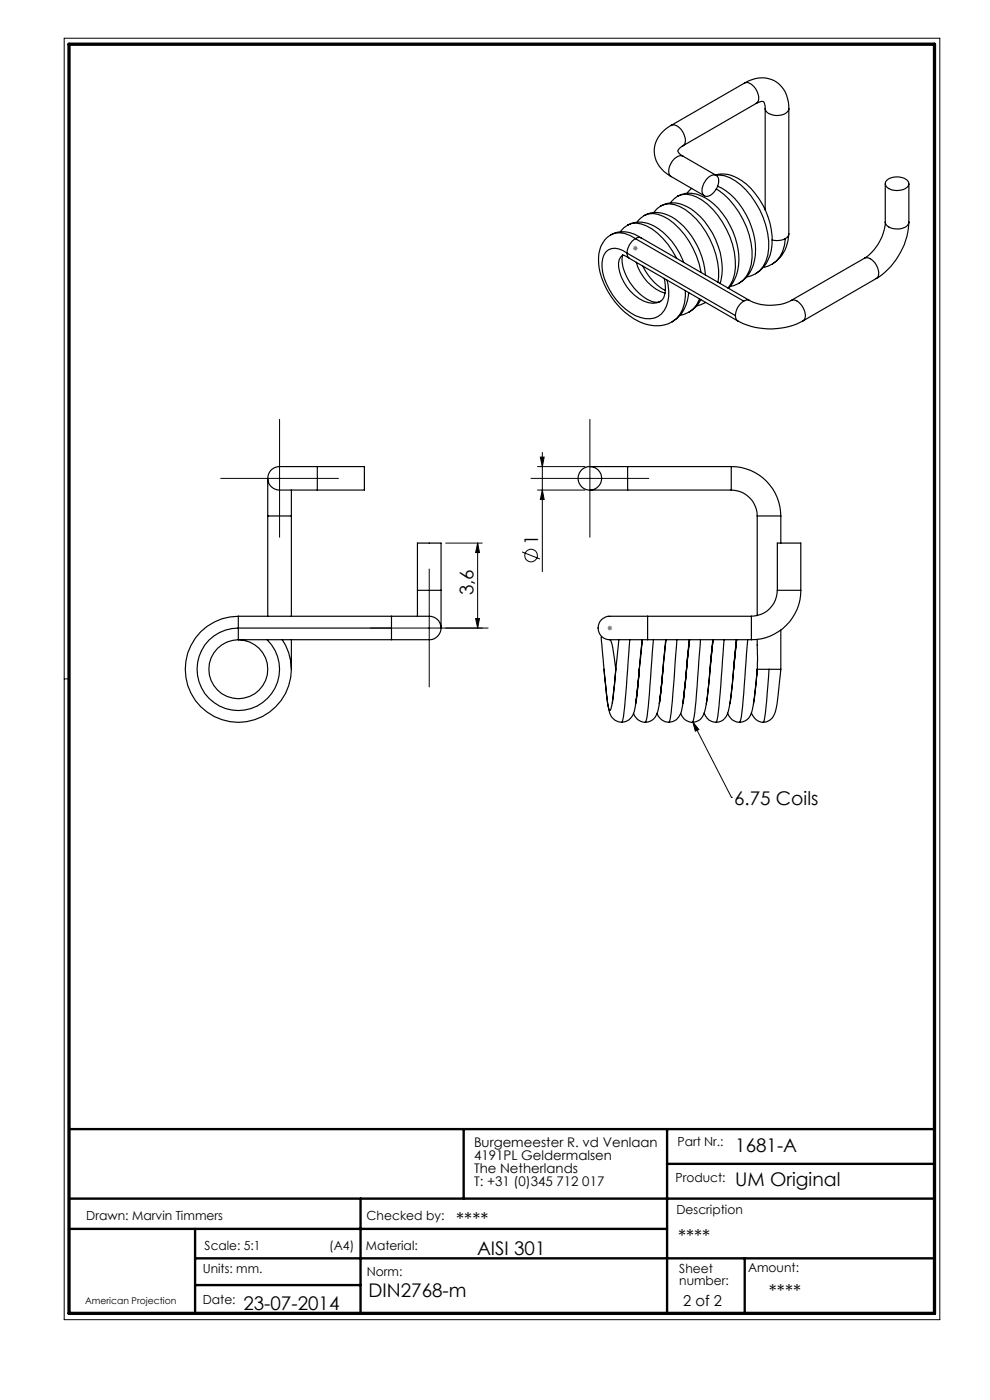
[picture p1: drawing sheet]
<svg xmlns="http://www.w3.org/2000/svg" width="210mm" height="297mm" viewBox="0 0 210 297" stroke-linecap="round" stroke-linejoin="round" font-family="sans-serif">
<g fill="none" stroke="#000" stroke-width=".21">
<path d="M13.6 8.1h185.8v271.9h-185.8zM59.3 89v25M114 99h10.1M114.6 97h.8l-.4 2zM115 96v25.3M125.1 89v25M46.8 101.5h25M94.5 115.2h7.8M101.3 115.2v18M101.3 115.2l.4 2h-.8zM110.7 117.1l3.8 1.5M112.6 101.5h25"/>
<path d="M114 104h10.1M115 104l.4 2h-.8zM78.6 133.2h24.9M91.1 120.7v25M100.9 131.2h.8l-.4 2zM14.6 144h-1M147 153.2l8.2 16M147 153.2l1.2 1.6-.7 .3zM155.2 169.2h.1"/>
<circle cx="112.6" cy="117.9" r="1.34"/>
</g>
<path d="M14.6 239.5h183.6M98.4 239.5v14.8M141.5 239.5v39.1M14.6 254.3h183.6M76.5 254.3v24.3M141.5 246.9h56.7M14.6 260.7h126.9M41.4 266.9h156.8M41.4 260.7v17.9M41.4 272.6h35.1M158 266.9v11.7" fill="none" stroke="#000" stroke-width=".5"/>
<path d="M14.6 9.4h183.6v269.2h-183.6z" fill="none" stroke="#000" stroke-width=".7"/>
<path d="M134.3 52.7h1M134.4 52.3l.7 .7M134.8 52.1v1.1M135.1 52.3l-.7 .7M128.9 133.2h1M129 132.9l.7 .7M129.4 132.7v1M129.7 132.9l-.7 .7" fill="none" stroke="#808080" stroke-width=".21"/>
<g fill="#000">
<path d="M147 153.2l1.2 1.6-.7 .3z"/>
<path d="M114.6 97h.8l-.4 2zM115 104l.4 2h-.8z"/>
<path d="M100.9 131.2h.8l-.4 2zM101.3 115.2l.4 2h-.8z"/>
</g>
<g fill="none" stroke="#000" stroke-width=".25">
<path d="M157.9 17.6a6 6 0 0 1 7.9 .8 6.9 6.9 0 0 1 1.5 4.7M157.9 17.6a2.06 2.06 0 0 1 2.4 1.2 2.36 2.36 0 0 1 .1 3.1M157.9 17.6l-15.5 9M142.4 26.6a5.8 5.8 0 0 0-2.5 8.7l.9 1.1 1.6 1.1M142.4 26.6a2.5 2.5 0 0 1 2.7 2l.3 1.3a1.08 1.08 0 0 1-.5 1M142.4 37.5l7 4.1M144.9 30.9l-.1 .1a1.39 1.39 0 0 0-1 1.1l.3 .5 .8 .5M144.9 33.1a2.29 2.29 0 0 0-2.7 1.8 1.95 1.95 0 0 0 .2 2.6M144.9 33.1l7 4.1M146.7 40l-1 1M150.1 37.8a1.26 1.26 0 0 1 1.2-.7 1.26 1.26 0 0 1 1.1 .9 3.4 3.4 0 0 1-2.6 3.7 1.5 1.5 0 0 1-.7-2.3zM151.8 37.1a6.2 6.2 0 0 1 5.6 1.2 15.9 15.9 0 0 1 6.2 14.7 7.1 7.1 0 0 1-3.3 5.1"/>
<path d="M151.9 37.2a7.8 7.8 0 0 1 6.4 3.1 17.2 17.2 0 0 1 4.6 13.8 5.8 5.8 0 0 1-2.6 4M152.2 39.5a15.3 15.3 0 0 1 8 12.4 8.1 8.1 0 0 1-3.5 8.2M160.4 21.9a1.6 1.6 0 0 1 1.6-.3l.2 .7 .1 .8M160.4 21.9l-15.5 9M162.3 23.1a1.93 1.93 0 0 0 2 1.4 2.7 2.7 0 0 0 3-1.3v-.1M162.3 23.1v21.5M167.3 23.1v26.5a1.14 1.14 0 0 1-.7 1M187.8 39v8.1M188.1 38.2a3.4 3.4 0 0 1 4.6 .3 1.22 1.22 0 0 1-1.1 1.7 3.1 3.1 0 0 1-3.7-.9 .92 .92 0 0 1 .2-1.1zM192.8 39v8.1M129.6 49.8a6.1 6.1 0 0 0-2.6 6.3 15.9 15.9 0 0 0 9.9 12.7 7.2 7.2 0 0 0 5.7-.5M129.6 49.8a6.2 6.2 0 0 1 6.5 .7"/>
<path d="M129.6 49.8a4.8 4.8 0 0 1 5.2 .8M132.1 54.1l1.4 .7M132.1 54.1l-.1 .2a8.1 8.1 0 0 0 2.1 6.2 7.9 7.9 0 0 0 5.2 3.6l.8-.2M132.1 54.1a2.51 2.51 0 0 0-.9 2.6 9.5 9.5 0 0 0 6.3 7.5l1 .1 .8-.1 .8-.3M133 53.7l.1 .7 .4 .4 23 13.3M133 53.7a3.3 3.3 0 0 0-4.4-.3 6 6 0 0 0-.4 5.6 13.5 13.5 0 0 0 7.6 8.3 4.2 4.2 0 0 0 5.9-3.3 9.7 9.7 0 0 0-.2-4.6M133 53.7l23 13.3M133.1 47.8l-.7 .5-.8 .9M133.1 47.8a6.5 6.5 0 0 1 7.6 1.5 15.7 15.7 0 0 1 4.3 6.4M133.1 47.8a4.2 4.2 0 0 1 4.1 .1 15 15 0 0 1 6.3 6.9M134.8 50.6a3.9 3.9 0 0 0-1.8 3.1M134.8 50.6a1.28 1.28 0 0 1 1.2-.1l23 13.2"/>
<path d="M134.8 50.6l23 13.3M135 55.6a9.4 9.4 0 0 0 6.1 6.6M136.4 56.5a11.5 11.5 0 0 0 4.7 5.1M136.7 45.7l-.8 .6-.8 .8M136.7 45.7a6.4 6.4 0 0 1 7.4 1.5 16.7 16.7 0 0 1 5.5 11.1M136.7 45.7a4.2 4.2 0 0 1 4 .2 16.6 16.6 0 0 1 8 11.8v.1M140.2 43.7l-.8 .6-.7 .8M140.2 43.7a6 6 0 0 1 6.4 .6 15.9 15.9 0 0 1 6.4 15l-.2 .8M140.2 43.7a4.3 4.3 0 0 1 4.1 .1 16.9 16.9 0 0 1 8 16.1M140.9 59.1a6 6 0 0 1-.4 4.5l-.4 .3M143.7 41.6l-1.5 1.5M143.7 41.6a6.4 6.4 0 0 1 6.8 .9 15.9 15.9 0 0 1 6 14.9 6.9 6.9 0 0 1-2 3.8"/>
<path d="M143.7 41.6a4.3 4.3 0 0 1 4.1 .2 16.8 16.8 0 0 1 8 11.8 10 10 0 0 1-1 7l-.4 .5M151.9 40.1a17.2 17.2 0 0 1 7.4 11.4 8.6 8.6 0 0 1-1.7 7.9l-.9 .7M160.3 58.1l-2 .7M163.8 56l-1.9 .7M166.6 50.6l-1.3 .4-1.5-.1M166.6 50.6a6.6 6.6 0 0 1-2.8 5.4M167.3 49.6a7.7 7.7 0 0 1-3.5 6.4M183.4 54.8a2.3 2.3 0 0 1 2.7 1.8 1.91 1.91 0 0 1-.2 2.5M183.4 54.8l-15.6 8.9M185.9 59.1l-15.6 9M187.8 47.1a10.1 10.1 0 0 1-4.4 7.7M187.8 47.1a1.84 1.84 0 0 0 2 1.4 2.7 2.7 0 0 0 3-1.3v-.1"/>
<path d="M192.8 47.1a15 15 0 0 1-6.9 12M145.4 61.7a6.9 6.9 0 0 1-2.8 6.6M146.1 62.1a7.5 7.5 0 0 1-3.5 6.2M146.2 66.2l-2 .7M148.4 63.4a5 5 0 0 1-2.2 2.8M148.7 63.6l-.4 .6a6 6 0 0 1-2.1 2M149.7 64.2l-2 .7M156 67l.1 .7 .4 .4M156.5 68.1a14.9 14.9 0 0 0 13.8 0M156.7 60.1l-1.9 .7M157.8 63.9a3.7 3.7 0 0 0-1.8 3.1M159 63.7a10 10 0 0 0 8.8 0"/>
<path d="M159 63.7a1.21 1.21 0 0 0-1.2 .2M167.8 63.7a1.86 1.86 0 0 1 2.2 1.1 3 3 0 0 1 .6 3l-.3 .3M67.3 99h-7.2a2.58 2.58 0 0 0-3.3 2.5 2.58 2.58 0 0 0 3.3 2.5h7.2M67.3 99h10v5h-10M67.3 99v5M125.1 99h8M133.1 99v5M133.1 99h22M155.1 99a10.5 10.5 0 0 1 10.5 10.5M155.1 99v5M56.8 101.5v8M56.8 109.5h5"/>
<path d="M56.8 109.5v21.2M61.8 104v5.5M61.8 109.5v21.2M125.1 104h8M133.1 104h22M155.1 104a5.5 5.5 0 0 1 5.5 5.5M160.6 109.5h5M160.6 109.5v21.1M165.6 109.5v5.7M50.6 130.7v2.5M50.6 133.2v2.5M50.6 130.7a11.2 11.2 0 0 0-11.1 13.5 11.2 11.2 0 0 0 15.3 8.2 11.2 11.2 0 0 0 5.1-16.7"/>
<path d="M50.6 133.2a8.8 8.8 0 0 0-8.5 11.1 8.8 8.8 0 0 0 12.9 5.2 8.8 8.8 0 0 0 1.7-13.8M50.6 130.7h32.4M50.6 133.2h32.4M50.6 135.7h32.4M61.8 135.7v6.3M83 130.7h6.8a3.1 3.1 0 0 1 3.7 1.9 2.64 2.64 0 0 1-3.3 3.1h-7.2M83 133.2v2.5M83 130.7v2.5M88.5 125.2v5.5M88.5 125.2v-10h5.1v10M88.5 125.2h5.1M93.6 125.2v8"/>
<path d="M127.6 135.1l.5 6.9M128.9 130.8h.3M129.4 135.7h8M129.4 135.7a2.92 2.92 0 0 1 .6 1.8l.6 4.5M131.3 135.7l-.7 6.3M133.6 135.7l-.6 8a63 63 0 0 1-1 9.4l-.1 .1M136.2 135.7l-.6 6.3M136.3 135.7l-.7 6.3M137.4 130.7h-6.8a4.3 4.3 0 0 0-3 .7 2.5 2.5 0 0 0-.5 2.8 2.5 2.5 0 0 0 2.3 1.5M137.4 130.7v5M137.4 130.7h22M137.4 135.7h22"/>
<path d="M138.6 135.7l-.6 8a55.1 55.1 0 0 1-1 9.4l-.1 .1M141.2 135.7l-.6 6.3zM143.6 135.7l-.6 8a68.2 68.2 0 0 1-1 9.4l-.1 .1M146.2 135.7l-.6 6.3M146.3 135.7l-.7 6.3M148.6 135.7l-.6 8a63 63 0 0 1-1 9.4l-.1 .1M151.2 135.7l-.6 6.3M151.3 135.7l-.7 6.3zM153.6 135.7l-.6 8a63 63 0 0 1-1 9.4l-.1 .1M156.2 135.7l-.6 6.3M156.3 135.7l-.7 6.3M158.6 135.7l-.6 8a55.1 55.1 0 0 1-1 9.4l-.1 .1"/>
<path d="M159.4 130.7v5M160.6 135.6v6.4M164.9 125.2a5.5 5.5 0 0 1-5.5 5.5M164.9 125.2v-10h5v10M164.9 125.2h5M165.6 133.7v8.3M169.9 125.2a10.5 10.5 0 0 1-10.5 10.5M128.1 142l.3 2.4a31.1 31.1 0 0 0 1.1 7.3l.1 .1a2.8 2.8 0 0 0 2.3 1.4M128.1 142l.1 1.3a41.8 41.8 0 0 0 1.1 7.3h.2a46 46 0 0 0 1.1-8.6M130.6 142l-.7 7.2M134.4 151.3v.1a2.72 2.72 0 0 0 2.5 1.8M135.6 142l-.3 3.1a32.3 32.3 0 0 1-1 6.6 2.71 2.71 0 0 1-2.4 1.5"/>
<path d="M135.6 142l-.8 7.2M135.6 142l-.8 7.3M139.4 151.3l.5 1a2.56 2.56 0 0 0 2 .9M140.6 142l-.3 3.1a24.7 24.7 0 0 1-1 6.5 2.58 2.58 0 0 1-2.4 1.6M140.6 142l-.7 7.1M140.6 142l-.8 7.3M144.4 151.3v.1a2.66 2.66 0 0 0 2.5 1.8M145.6 142l-.8 7.5a3.9 3.9 0 0 1-2.1 3.6l-.8 .1M145.6 142l-.6 7M145.6 142l-.7 7.3M149.4 151.2a2.76 2.76 0 0 0 2.5 2M150.6 142l-.1 1.3a37 37 0 0 1-1.2 8.2l-.3 .5a2.53 2.53 0 0 1-2.1 1.2"/>
<path d="M150.6 142l-.8 7.3M154.3 151.3l.1 .1a2.67 2.67 0 0 0 2.5 1.8M155.6 142a47.2 47.2 0 0 1-1.4 9.6 2.49 2.49 0 0 1-2.3 1.6M155.6 142l-.7 7.3M159.4 151.2a2.81 2.81 0 0 0 2.5 2M160.6 142l-.1 1.2a39 39 0 0 1-1.3 8.5l-.2 .3a2.6 2.6 0 0 1-2.1 1.2M160.6 142h2.5M160.6 142l-.1 1.2M160.7 142l-.9 7.3M163.1 142h2.5M163.1 142l-.1 1.7a68.2 68.2 0 0 1-1 9.4l-.1 .1M165.6 142l-.3 3a24.3 24.3 0 0 1-1.2 6.8 2.56 2.56 0 0 1-2.2 1.4"/>
<circle cx="125.1" cy="101.5" r="2.51"/>
<circle cx="50.6" cy="142" r="6.3"/>
</g>
<g font-size="4">
<text x="114.1" y="115.6" transform="rotate(-90 114.1 115.6)">1</text>
<text x="100.5" y="126.3" transform="rotate(-90 100.5 126.3)">3,6</text>
<text x="155.7" y="170.7">6.75 Coils</text>
<text x="156" y="244.4">1681-A</text>
<text x="156" y="251.7">UM Original</text>
<text x="96.8" y="260.2">****</text>
<text x="143.9" y="263.7">****</text>
<text x="101.2" y="266.2">AISI 301</text>
<text x="78.2" y="275.2">DIN2768-m</text>
<text x="163.1" y="275.3">****</text>
<text x="51.6" y="277.9">23-07-2014</text>
</g>
<text font-size="3.2" x="144.9" y="277.1">2 of 2</text>
<g font-size="2.8">
<text x="100.5" y="243.2">Burgemeester R. vd Venlaan</text>
<text x="100.5" y="246.1">4191PL Geldermalsen</text>
<text x="100.5" y="248.9">The Netherlands</text>
<text x="100.5" y="251.7">T: +31 (0)345 712 017</text>
</g>
<g font-size="2.7">
<text x="143.7" y="243.2">Part Nr.:</text>
<text x="143.3" y="250.7">Product:</text>
<text x="143.5" y="257.5">Description</text>
<text x="18.3" y="258.8">Drawn: Marvin Timmers</text>
<text x="77.8" y="258.8">Checked by:</text>
<text x="43.4" y="265.1">Scale: 5:1</text>
<text x="69.8" y="265.1">(A4)</text>
<text x="77.6" y="265.1">Material:</text>
<text x="158.7" y="269.9">Amount:</text>
<text x="43" y="270.1">Units: mm.</text>
<text x="77.8" y="270.7">Norm:</text>
<text x="144.1" y="270">Sheet</text>
<text x="144.1" y="272.6">number:</text>
<text x="43" y="276.6">Date:</text>
</g>
<text font-size="2" x="18" y="276.6">American Projection</text>
</svg>
